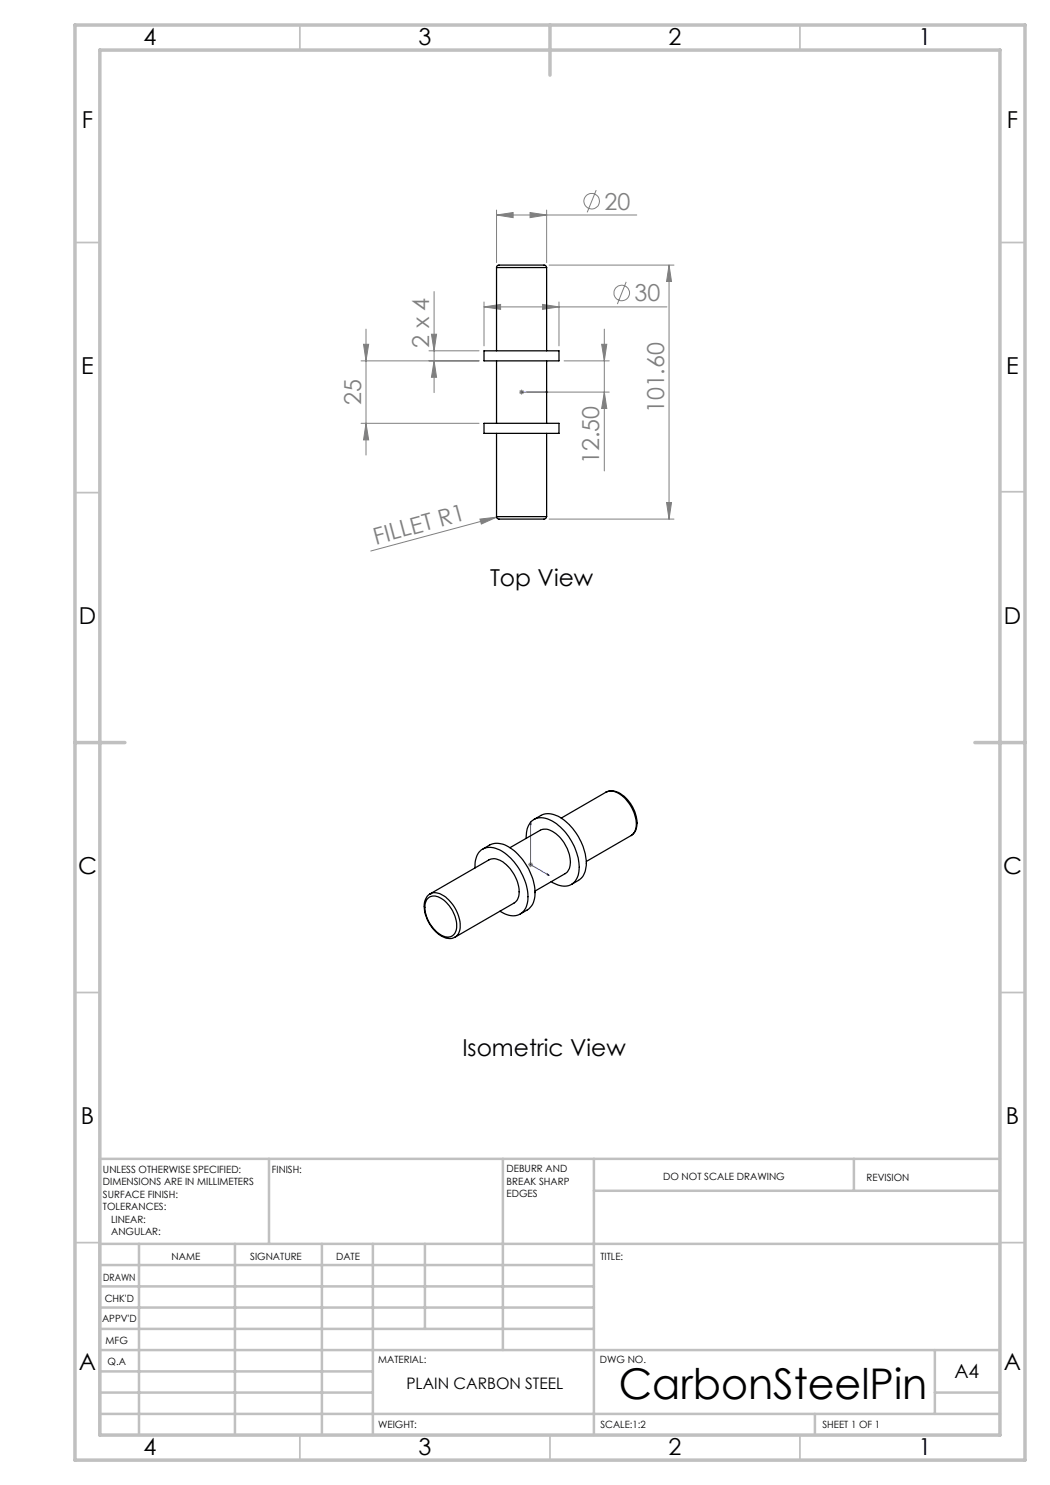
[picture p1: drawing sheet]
<svg xmlns="http://www.w3.org/2000/svg" width="210mm" height="297mm" viewBox="0 0 210 297" stroke-linecap="round" stroke-linejoin="round" font-family="sans-serif">
<g fill="none" stroke="#808080" stroke-width=".2">
<path d="M119.2 38l-1.8 4.5M86.8 58.3v20.2M99.3 43l3.3-.5v1zM99.3 42v10.5M99.3 43h28.1M106 42.5l3.3 .5-3.3 .5zM109.3 42v10.5M109.8 53h25M125.2 56.4l-1.7 4.4M133.8 53l.5 3.3h-1zM133.8 53v50.8M72.2 72.2h23.6"/>
<path d="M72.7 68.9h1l-.5 3.3zM73.2 65.8v25.2M85.8 70.2h10M86.3 66.8h1l-.5 3.4zM86.8 72.2l.5 3.3h-1zM96.8 61.4l3.3-.5v1zM96.8 60.4v8.8M96.8 61.4h36.6M103.8 78.4h1M104 78.1l.7 .7M104.3 77.9v1M104.7 78.1l-.7 .7"/>
<path d="M105.3 78.4h16.5M108.5 60.9l3.3 .5-3.3 .5zM111.8 60.4v8.8M112.8 72.2h9M120.3 68.9h1.1l-.5 3.3zM120.9 78.4l.5 3.3h-1.1zM120.9 65.8v28.4M72.2 84.7h23.6M73.2 84.7l.5 3.3h-1zM96 103.8l3.3-.4-3 1.4zM99.3 103.4l-25.1 6.8M99.8 103.3l-.5 .1"/>
<path d="M109.8 103.8h25M133.3 100.5h1l-.5 3.3zM105.6 172.9h1M105.8 172.6l.7 .7M106.1 172.4v1M106.5 172.6l-.7 .7"/>
<circle cx="118.4" cy="40.2" r="1.55"/>
<circle cx="124.3" cy="58.6" r="1.56"/>
</g>
<path d="M104.2 78.4h.3zM104.3 78.4h.1M104.3 78.4h5.3M109.6 78.4h-.6h.6M106.1 164.4l.1 .4-.2-.1zM106.1 164.4v8.5l3.7 2.2M109.5 174.8l.3 .3-.3-.1z" fill="none" stroke="#00f" stroke-width=".2"/>
<g fill="none" stroke="#c0c0c0" stroke-width=".35">
<path d="M60 5v5M160 5v5M15 48.5h5M200 48.5h5M15 98.5h5M200 98.4h5M15 198.5h5M200 198.5h5M15 248.5h5M200 248.5h5M60 287v5M110 287v5"/>
<path d="M160 287v5"/>
</g>
<g fill="none" stroke="#c0c0c0" stroke-width=".5">
<path d="M53.8 231.8v17M100.6 231.8v38.2M118.8 231.8v55.2M118.8 238.2h81.2M170.8 231.8v6.4M200 231.8h-180v55.2M20 248.8h180M20 257.3h98.8M20 253h98.8M27.8 248.8v38.2M47 248.8v38.2M64.4 248.8v38.2"/>
<path d="M74.6 248.8v38.2M85 248.8v17M20 265.8h98.8M20 261.5h98.8M20 278.5h54.6M20 274.3h54.6M20 270h180M187 278.5h13M187 270v12.8M20 282.8h180M163 282.8v4.2"/>
</g>
<path d="M15 5h190v287h-190zM20 10h180v277h-180zM110 5v10M15 148.5h10M195 148.5h10" fill="none" stroke="#c0c0c0" stroke-width=".7"/>
<g fill="#00f">
<path d="M109 78.4h.6zM104.2 78.4h.3z"/>
<path d="M109.5 174.8l.3 .3-.3-.1zM106.1 164.4l.1 .4-.2-.1z"/>
</g>
<g fill="#808080">
<path d="M96 103.8l3.3-.4-3 1.4z"/>
<path d="M96.8 61.4l3.3-.5v1zM108.5 60.9l3.3 .5-3.3 .5z"/>
<path d="M99.3 43l3.3-.5v1zM106 42.5l3.3 .5-3.3 .5z"/>
<path d="M133.8 53l.5 3.3h-1zM133.3 100.5h1l-.5 3.3zM86.3 66.8h1l-.5 3.4zM86.8 72.2l.5 3.3h-1zM72.7 68.9h1l-.5 3.3zM73.2 84.7l.5 3.3h-1zM120.3 68.9h1.1l-.5 3.3zM120.9 78.4l.5 3.3h-1.1z"/>
</g>
<g fill="none" stroke="#000" stroke-width=".25">
<path d="M99.3 53.5l.1-.3 .3-.2h9.2l.3 .2 .1 .3M99.3 53.5h10M99.3 53.5v16.7M109.3 53.5v16.7M96.8 70.2h15v2h-15zM99.3 72.2v12.5M109.3 72.2v12.5M96.8 84.7h15v2h-15zM99.3 86.7v16.6M109.3 86.7v16.6M99.3 103.3l.1 .3 .3 .2h9.2l.3-.2 .1-.3M99.3 103.3h10"/>
<path d="M121.2 158.5a3.3 3.3 0 0 1 3.9 1 6.8 6.8 0 0 1 2.1 6.4l-.2 .5-.7 .7M121.2 158.4v.1M121.2 158.4a3.1 3.1 0 0 1 3.4 .9 7.3 7.3 0 0 1 2.5 6.5l-.3 .8-.5 .5-9 5.2M121.2 158.4l-8.9 5.2M85.4 179.8a2.15 2.15 0 0 1 3 0 6.7 6.7 0 0 1 2.8 6.3 1.86 1.86 0 0 1-3 .9 6.7 6.7 0 0 1-3.1-6.5zM86 178.8a3.3 3.3 0 0 0-1 3.8 6.8 6.8 0 0 0 4.6 5.1h.8l.6-.3M86 178.8h.1M86 178.8l11.8-6.8a3.2 3.2 0 0 1 3.7 1.2 6.8 6.8 0 0 1 2.1 6.4l-.2 .5-.6 .5-11.8 6.8M86 178.8a3.2 3.2 0 0 1 3.7 1.1 6.9 6.9 0 0 1 2.1 6.5l-.2 .5-.6 .5M95 173.6a3.6 3.6 0 0 1 2.1-4 5.8 5.8 0 0 1 5.4 2.4 10.4 10.4 0 0 1 2.9 9 2.98 2.98 0 0 1-4.7 1.6l-.7-.4M96.6 169.8l1.4-.8a4.6 4.6 0 0 1 4.8 1.1 11.7 11.7 0 0 1 4.2 9.3 3.3 3.3 0 0 1-1.6 2.6l-1.4 .8M102 169.5l6.1-3.5a3 3 0 0 1 3.3 1 7.3 7.3 0 0 1 2.5 6.4l-.3 .8-.4 .4-6.2 3.6"/>
<path d="M105.2 167.7a3.7 3.7 0 0 1 2.2-4 5.6 5.6 0 0 1 5 2 11 11 0 0 1 3.3 9 2.93 2.93 0 0 1-4.4 2.2l-1.1-.6M106.8 163.9l1.4-.8a4.5 4.5 0 0 1 4.9 1.1 11.4 11.4 0 0 1 4.1 9.3 3.4 3.4 0 0 1-1.5 2.6l-1.4 .8"/>
</g>
<text font-size="8.5" x="123.7" y="279.7">CarbonSteelPin</text>
<g font-size="4.7">
<text x="28.7" y="9">4</text>
<text x="83.7" y="9">3</text>
<text x="133.7" y="9">2</text>
<text x="183.7" y="9">1</text>
<text x="16.4" y="25.5">F</text>
<text x="201.4" y="25.5">F</text>
<text x="16.2" y="74.8">E</text>
<text x="201.2" y="74.8">E</text>
<text x="98" y="117.1">Top View</text>
<text x="15.8" y="124.8">D</text>
<text x="200.8" y="124.8">D</text>
<text x="15.6" y="174.7">C</text>
<text x="200.6" y="174.8">C</text>
<text x="92.5" y="211.2">Isometric View</text>
<text x="16.2" y="224.8">B</text>
<text x="201.2" y="224.8">B</text>
<text x="15.8" y="274">A</text>
<text x="200.8" y="274">A</text>
<text x="28.7" y="291">4</text>
<text x="83.7" y="291">3</text>
<text x="133.7" y="291">2</text>
<text x="183.7" y="291">1</text>
</g>
<g font-size="4.7" fill="#808080">
<text x="120.9" y="41.9">20</text>
<text x="126.9" y="60.3">30</text>
<text x="85.8" y="69.6" transform="rotate(-90 85.8 69.6)">2 x 4</text>
<text x="72.2" y="80.9" transform="rotate(-90 72.2 80.9)">25</text>
<text x="132.8" y="82.7" transform="rotate(-90 132.8 82.7)">101.60</text>
<text x="119.9" y="92.9" transform="rotate(-90 119.9 92.9)">12.50</text>
<text x="75.2" y="108.9" transform="rotate(-15 75.2 108.9)">FILLET R1</text>
</g>
<text font-size="3.9" x="190.9" y="275.5">A4</text>
<text font-size="3.2" x="81.3" y="277.9">PLAIN CARBON STEEL</text>
<g font-size="2">
<text x="20.6" y="234.6">UNLESS OTHERWISE SPECIFIED:</text>
<text x="20.6" y="237.1">DIMENSIONS ARE IN MILLIMETERS</text>
<text x="20.6" y="239.6">SURFACE FINISH:</text>
<text x="54.4" y="234.6">FINISH:</text>
<text x="101.3" y="234.5">DEBURR AND</text>
<text x="101.3" y="237">BREAK SHARP</text>
<text x="101.3" y="239.5">EDGES</text>
<text x="132.6" y="236">DO NOT SCALE DRAWING</text>
<text x="173.3" y="236.2">REVISION</text>
<text x="20.6" y="242.1">TOLERANCES:</text>
<text x="22.2" y="244.6">LINEAR:</text>
<text x="22.2" y="247.1">ANGULAR:</text>
<text x="34.3" y="252">NAME</text>
<text x="50" y="251.9">SIGNATURE</text>
<text x="67.2" y="251.9">DATE</text>
<text x="120.1" y="251.9">TITLE:</text>
<text x="20.6" y="256.1">DRAWN</text>
<text x="20.9" y="260.3">CHK'D</text>
<text x="20.4" y="264.4">APPV'D</text>
<text x="21.1" y="268.8">MFG</text>
<text x="21.5" y="273">Q.A</text>
<text x="75.6" y="272.5">MATERIAL:</text>
<text x="120" y="272.5">DWG NO.</text>
<text x="75.6" y="285.5">WEIGHT:</text>
<text x="120.1" y="285.6">SCALE:1:2</text>
<text x="164.5" y="285.6">SHEET 1 OF 1</text>
</g>
</svg>
